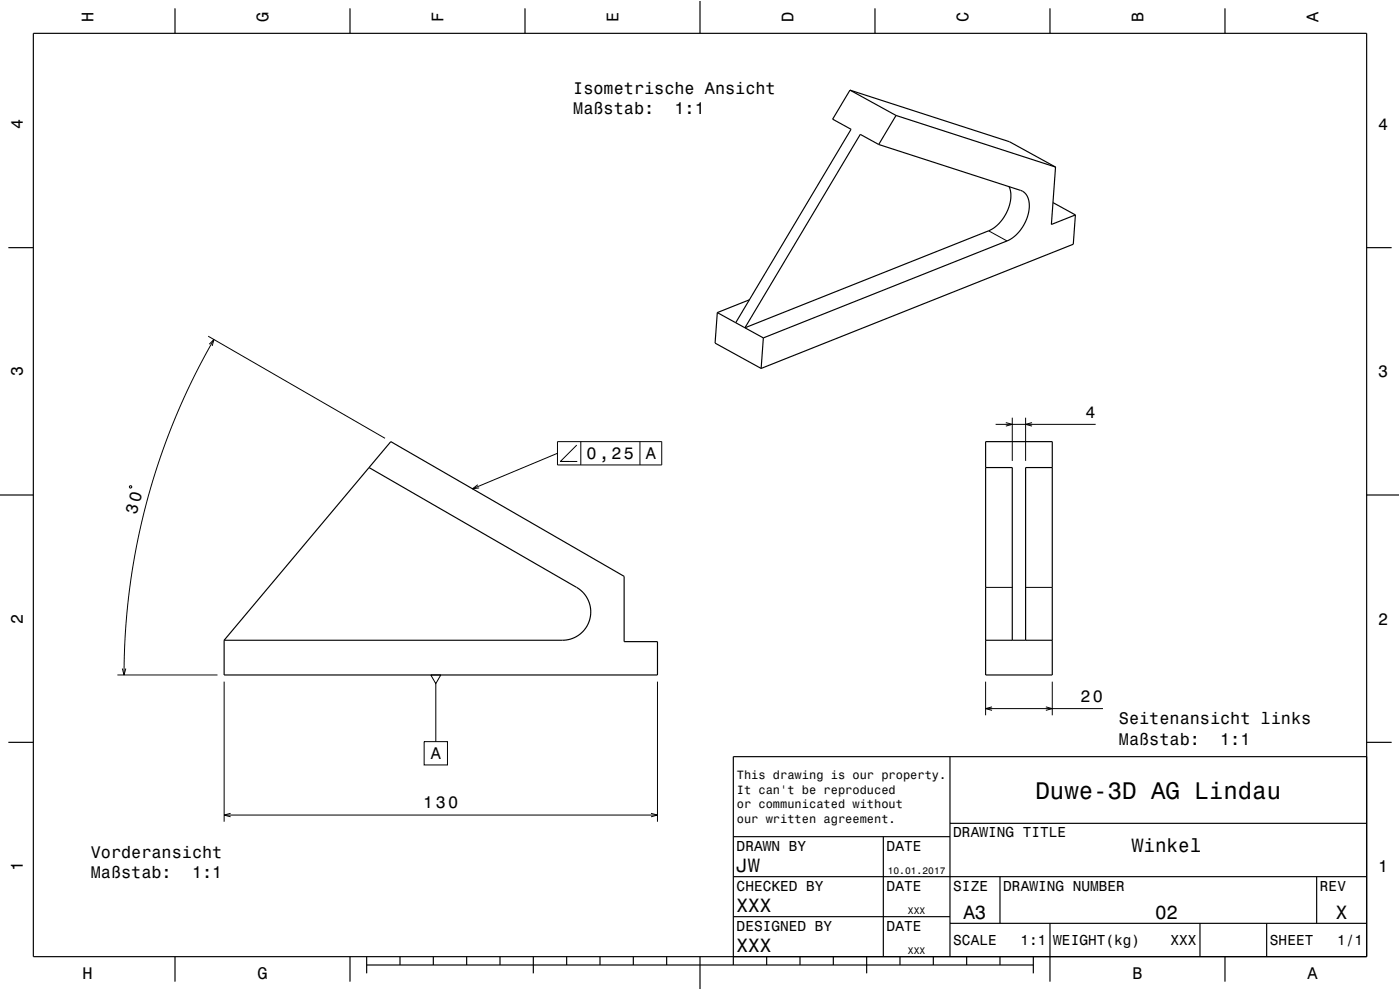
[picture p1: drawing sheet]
<svg xmlns="http://www.w3.org/2000/svg" width="420mm" height="297mm" viewBox="0 0 420 297" stroke-linecap="round" stroke-linejoin="round" font-family="sans-serif">
<g fill="none" stroke="#000" stroke-width=".3">
<path d="M296.6 69.2l5.5 3.1M62.4 100.9l53.1 30.6M62.8 103.3l1.4-1.4-.5 1.9M64.2 101.9l-6.2 11.4-5.4 12.1-4.6 12.1-4.1 13.4-2.9 12.9-2.1 12.6-1.3 13-.4 13.1M167.2 132.5h31.3v7h-31.3zM167.2 136l-25.4 10.6M168.3 138.4h4.9M173 133.5l-4.9 4.9h2.5M174.2 132.5v7M192 132.5v7M298.7 127.3h30M301.8 126.8l1.9 .5-1.9 .5"/>
<path d="M303.7 125.3v13M307.7 125.3v13M309.6 126.8l-1.9 .5 1.9 .5M38.9 145.9l.5-.1 .1 .5-.5 .1zM143.3 145.4l-1.5 1.2 1.9-.2M295.7 176.2h8M307.7 176.2h8M35.2 202.5h30M36.7 200.6l.5 1.9 .5-1.9M67.2 204.5v42M129.2 202.5h3l-1.5 2.6zM130.7 205.1v17.4"/>
<path d="M197.2 204.5v42M295.7 204.5v10.1M295.7 212.6h35.2M297.6 212.1l-1.9 .5 1.9 .5M313.8 212.1l1.9 .5-1.9 .5M315.7 204.5v10.1M127.2 222.5h7v7h-7zM67.2 244.5h130M69.2 244l-2 .5 2 .5M195.3 244l1.9 .5-1.9 .5"/>
</g>
<g fill="none" stroke="#000" stroke-width=".35">
<path d="M10 10h400v277h-400zM52.5 2.5v7.5M105 2.5v7.5M157.5 2.5v7.5M210 0v10M262.5 2.5v7.5M315 2.5v7.5M367.5 2.5v7.5M255 27l13.8 7.6M255 27l47.8 15.5 13.9 7.6M255 27l-5.2 8.8 5.5 3-34.6 58M268.8 34.6l47.9 15.5"/>
<path d="M268.8 34.6l-5.2 8.7M263.6 43.3l42.6 13.8a5 5 0 0 1 2.5 6l-.8 2.8-1.4 2.6-1.9 2.2-2.1 1.4-73.5 29.3M263.6 43.3l-5.5-3-34.6 58 73.8-29.4 1.4-1 1.5-1.4 2.1-3.4 .6-1.9 .4-2-.1-1.7-.5-1.5M316.7 50.1l-1.3 17.2 7.2-2.8M2.5 74.3h7.5M315.9 60.8l6.7 3.7M322.6 64.5l-.6 8.8-93.7 37.2M410 74.3h7.5M215.2 93.8l-.7 9.1 13.8 7.6M215.2 93.8l13.8 7.6M224.8 89.9l-9.6 3.9M229 101.4l-.7 9.1"/>
<path d="M295.7 132.5h20v70h-20zM0 148.5h10M110.7 140.3l62.3 35.9a8.5 8.5 0 0 1 3.9 9.6 8.5 8.5 0 0 1-8.2 6.3h-101.5M110.7 140.3l6.5-7.8 70 40.4v19.6h10v10h-130v-10.4M110.7 140.3l-43.5 51.8M295.7 140.3h8v51.8M315.7 140.3h-8v51.8M410 148.5h10M295.7 192.1h20M2.5 222.7h7.5M285 227v60M410 222.7h7.5"/>
<path d="M410 227h-190v62.5M220 251h65M265 251v36M285 247h125M220 275h65M220 263h190M285 277h125M300 263v14M315 277v17.5M360 277v10M380 277v10M395 263v14"/>
<path d="M52.5 287v7.5M105 287v7.5M110 289.5h200M110 287v5M120 287v2.5M130 287v2.5M140 287v2.5M150 287v2.5M160 287v5M170 287v2.5M180 287v2.5M190 287v2.5"/>
<path d="M200 287v2.5M210 287v10M230 287v2.5M240 287v2.5M250 287v2.5M260 287v5M270 287v2.5M280 287v2.5M290 287v2.5M300 287v2.5M310 287v5M367.5 287v7.5"/>
</g>
<path d="M0 0h420v297h-420" fill="none" stroke="#fff" stroke-width=".3"/>
<text font-size="7.2" x="310.6" y="239.6">Duwe-3D AG Lindau</text>
<g font-size="5.8">
<text x="339.6" y="255.6">Winkel</text>
<text x="221" y="261.6">JW</text>
<text x="221" y="273.6">XXX</text>
<text x="289" y="275.6">A3</text>
<text x="346.5" y="275.6">02</text>
<text x="400.8" y="275.6">X</text>
<text x="221" y="285.6">XXX</text>
</g>
<text font-size="5.1" x="40.9" y="154.4" transform="rotate(-75 40.9 154.4)">30</text>
<g font-size="5">
<text x="28.1" y="6.5" transform="rotate(-90 28.1 6.5)">H</text>
<text x="80.6" y="6.5" transform="rotate(-90 80.6 6.5)">G</text>
<text x="133.1" y="6.5" transform="rotate(-90 133.1 6.5)">F</text>
<text x="185.6" y="6.5" transform="rotate(-90 185.6 6.5)">E</text>
<text x="238.1" y="6.5" transform="rotate(-90 238.1 6.5)">D</text>
<text x="290.6" y="6.5" transform="rotate(-90 290.6 6.5)">C</text>
<text x="343.1" y="6.5" transform="rotate(-90 343.1 6.5)">B</text>
<text x="395.6" y="6.5" transform="rotate(-90 395.6 6.5)">A</text>
<text x="172" y="28.1">Isometrische Ansicht</text>
<text x="172" y="34.2">Maßstab:</text>
<text x="202.3" y="34.2">1:1</text>
<text x="6.8" y="38.7" transform="rotate(-90 6.8 38.7)">4</text>
<text x="413.5" y="39">4</text>
<text x="6.8" y="112.9" transform="rotate(-90 6.8 112.9)">3</text>
<text x="413.5" y="113.2">3</text>
<text x="325.7" y="125.3">4</text>
<text x="176" y="137.7">0,25</text>
<text x="193.7" y="137.7">A</text>
<text x="6.8" y="187.1" transform="rotate(-90 6.8 187.1)">2</text>
<text x="413.5" y="187.4">2</text>
<text x="324.1" y="210.6">20</text>
<text x="335.7" y="217.3">Seitenansicht links</text>
<text x="129.2" y="227.7">A</text>
<text x="335.7" y="223.4">Maßstab:</text>
<text x="366" y="223.4">1:1</text>
<text x="127" y="242.5">130</text>
<text x="27.2" y="257.3">Vorderansicht</text>
<text x="6.8" y="261.3" transform="rotate(-90 6.8 261.3)">1</text>
<text x="27.2" y="263.4">Maßstab:</text>
<text x="57.6" y="263.4">1:1</text>
<text x="413.5" y="261.6">1</text>
<text x="24.7" y="293.8">H</text>
<text x="77.2" y="293.8">G</text>
<text x="339.7" y="293.8">B</text>
<text x="392.2" y="293.8">A</text>
</g>
<g font-size="4.3">
<text x="286" y="251.2">DRAWING TITLE</text>
<text x="221" y="255.2">DRAWN BY</text>
<text x="266" y="255.2">DATE</text>
<text x="221" y="267.2">CHECKED BY</text>
<text x="266" y="267.2">DATE</text>
<text x="286" y="267.2">SIZE</text>
<text x="301" y="267.2">DRAWING NUMBER</text>
<text x="396" y="267.2">REV</text>
<text x="221" y="279.2">DESIGNED BY</text>
<text x="266" y="279.2">DATE</text>
<text x="286" y="283.6">SCALE</text>
<text x="306.2" y="283.6">1:1</text>
<text x="316" y="283.6">WEIGHT(kg)</text>
<text x="351.2" y="283.6">XXX</text>
<text x="381" y="283.6">SHEET</text>
<text x="401.2" y="283.6">1/1</text>
</g>
<g font-size="3.6">
<text x="221.1" y="233.8">This drawing is our property.</text>
<text x="221.1" y="238.1">It can't be reproduced</text>
<text x="221.1" y="242.5">or communicated without</text>
<text x="221.1" y="246.8">our written agreement.</text>
</g>
<g font-size="2.9">
<text x="266.3" y="262.3">10.01.2017</text>
<text x="272.4" y="274.3">XXX</text>
<text x="272.4" y="286.3">XXX</text>
</g>
</svg>
